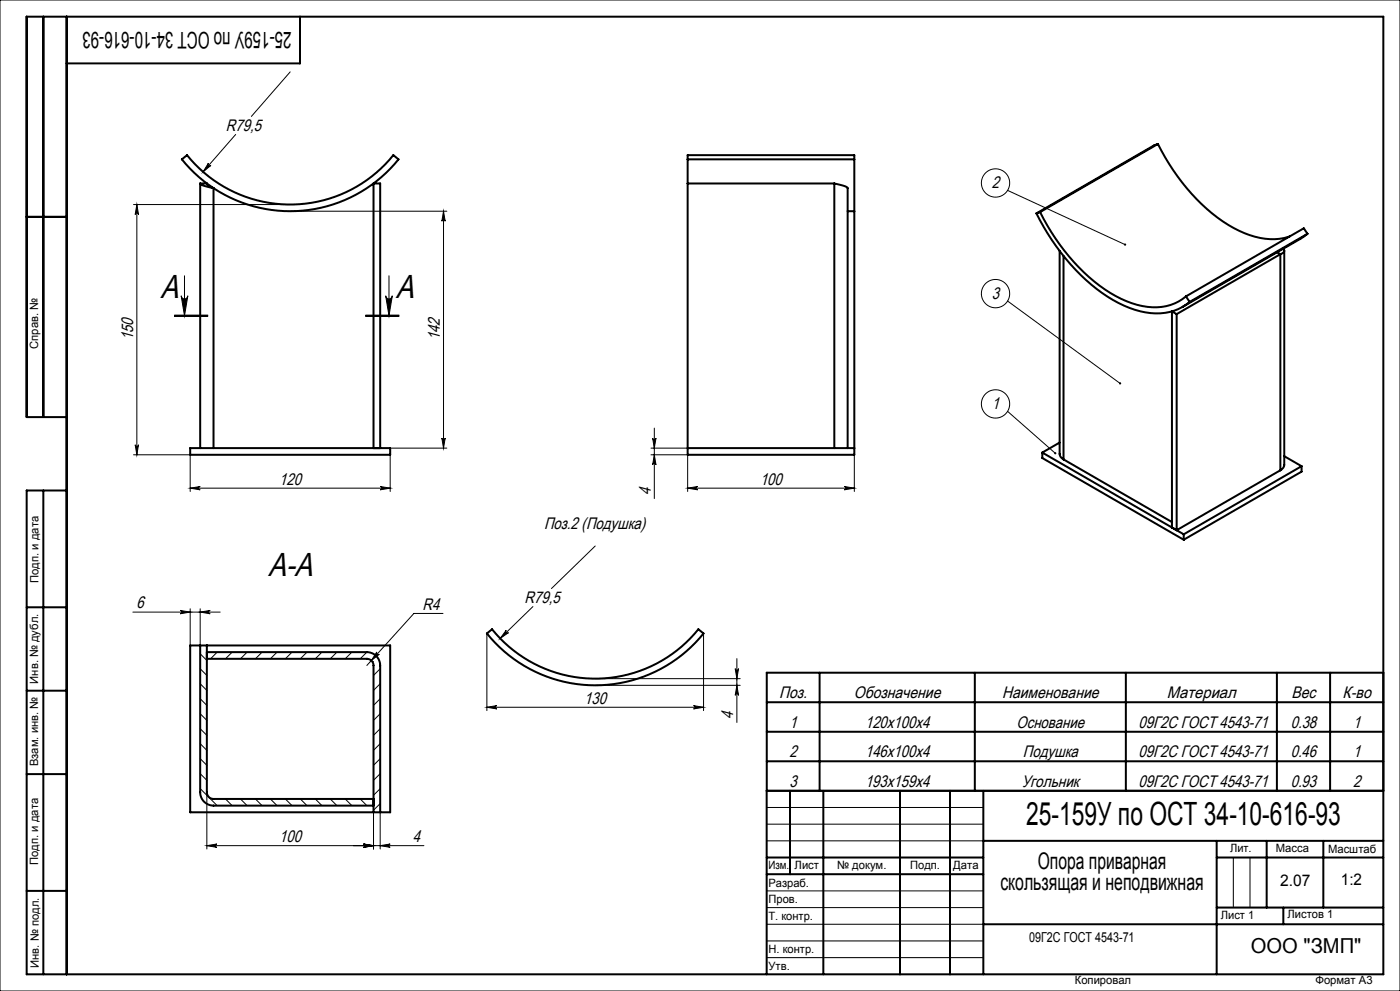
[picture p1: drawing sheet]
<svg xmlns="http://www.w3.org/2000/svg" width="420mm" height="297mm" viewBox="0 0 420 297" stroke-linecap="round" stroke-linejoin="round" font-family="sans-serif">
<g fill="none" stroke="#000" stroke-width=".3">
<path d="M0 0h420v297h-420zM87.1 21.5l-11.7 13.4M62.5 48.9a.5 .5 0 0 0 .1 .7 .5 .5 0 0 0 .7 0l-2.4 1.9zM70.7 40.3l-9.8 11.2M302.3 57.1l35.2 16.2M40.1 61.3h47M41.1 61.3l.5 3a.5 .5 0 0 0-.5-.5 .5 .5 0 0 0-.5 .5zM41.1 61.3v75M87.1 63.3h47M133.1 63.3v71M133.1 63.3l.5 3a.5 .5 0 0 0-.5-.5 .5 .5 0 0 0-.5 .5zM52.3 94.8h10z"/>
<path d="M52.3 94.6h10M52.3 94.4h10M54.3 88.6a1 1 0 0 0 1 1 1 1 0 0 0 1-1l-1 6zM55.3 82.6v12M109.7 94.6h10M109.7 94.4h10M109.7 94.8h10M115.7 88.6a1 1 0 0 0 1 1 1 1 0 0 0 1-1l-1 6zM116.7 82.6v12M302.3 90.2l33.7 24.7M40.1 136.3h17v11M40.6 133.3a.5 .5 0 0 0 .5 .5 .5 .5 0 0 0 .5-.5l-.5 3z"/>
<path d="M117.1 136.3v11M117.1 134.3h17M132.6 131.3a.5 .5 0 0 0 .5 .5 .5 .5 0 0 0 .5-.5l-.5 3zM195.3 136.3h11v11M195.3 134.3h11M195.8 131.3a.5 .5 0 0 0 .5 .5 .5 .5 0 0 0 .5-.5l-.5 3zM196.3 136.3l.5 3a.5 .5 0 0 0-.5-.5 .5 .5 0 0 0-.5 .5zM196.3 128.3v21.1M256.3 136.3v11M302.3 123.3l14.3 12.5M57.1 146.3h60M57.1 146.3l3-.5a.5 .5 0 0 0-.5 .5 .5 .5 0 0 0 .5 .5z"/>
<path d="M114.1 145.8l3 .5-3 .5a.5 .5 0 0 0 .4-.5 .5 .5 0 0 0-.4-.5zM206.3 146.3h50M206.3 146.3l3-.5a.5 .5 0 0 0-.5 .5 .5 .5 0 0 0 .5 .5zM253.3 145.8l3 .5-3 .5a.5 .5 0 0 0 .5-.5 .5 .5 0 0 0-.5-.5zM178.6 163.6l-13.2 12.8M39.9 183.4h26.2M54.1 182.9l3 .5-3 .5a.5 .5 0 0 0 .4-.5 .5 .5 0 0 0-.4-.5zM57.1 182.4v11M60.1 195.9l2 2M60.1 183.4l3-.5a.5 .5 0 0 0-.5 .5 .5 .5 0 0 0 .5 .5zM60.1 182.4v11M65.2 195.4l-2 2"/>
<path d="M69.6 195.4l-2 2M74.1 195.4l-2 2M78.6 195.4l-2 2M83.1 195.4l-2 2M87.6 195.4l-2 2M92.1 195.4l-2 2M96.6 195.4l-2 2M101.1 195.4l-2 2M105.6 195.4l-2 2M110.1 195.4l-2 2M111.7 198.3h.1M113 195.4a.5 .5 0 0 0 .1 .7 .5 .5 0 0 0 .7 0l-2.4 1.9z"/>
<path d="M132.9 183.8h-8.7l-14.1 15.6M146.1 189.8v23.2M151.9 188.9a.5 .5 0 0 0 0 .7 .5 .5 0 0 0 .7 0l-2.5 1.7zM159.9 181.8l-9.8 9.5M211.1 189.8v23.2M221.1 197.4v19.1M60.1 218.4l2 2M60.1 213.9l2 2M60.1 209.4l2 2M60.1 204.9l2 2M60.1 200.4l2 2M114.1 200.4l-2 2"/>
<path d="M114.1 204.9l-2 2M114.1 209.4l-2 2M114.1 213.9l-2 2M114.1 218.4l-2 2M146.1 212h65M146.1 212l3-.5a.5 .5 0 0 0-.5 .5 .5 .5 0 0 0 .5 .5zM178.6 203.4h43.5M178.6 205.4h43.5M208.1 211.5l3 .5-3 .5a.5 .5 0 0 0 .4-.5 .5 .5 0 0 0-.4-.5zM220.6 200.4a.5 .5 0 0 0 .5 .5 .5 .5 0 0 0 .5-.5l-.5 3zM221.1 205.4l.5 3a.5 .5 0 0 0-.5-.5 .5 .5 0 0 0-.5 .5zM60.1 236.3l5.1 5.1"/>
<path d="M60.1 231.9l2 2M60.1 227.4l2 2M60.1 222.9l2 2M62.1 237.4v17M67.6 239.4l2 2M72.1 239.4l2 2M76.6 239.4l2 2M81.1 239.4l2 2M85.6 239.4l2 2M90.1 239.4l2 2M94.6 239.4l2 2M99.1 239.4l2 2"/>
<path d="M103.6 239.4l2 2M108.1 239.4l2 2M114.1 222.9l-2 2M114.1 227.4l-2 2M114.1 231.9l-2 2M114.1 236.3l-2 2M62.1 253.4l3-.5a.5 .5 0 0 0-.5 .5 .5 .5 0 0 0 .5 .5zM62.1 253.4h65.1M109.1 252.9l3 .5-3 .5a.5 .5 0 0 0 .4-.5 .5 .5 0 0 0-.4-.5zM112.1 243.4v11M114.1 243.4v11M114.1 253.4l3-.5a.5 .5 0 0 0-.5 .5 .5 .5 0 0 0 .5 .5z"/>
<path d="M114.1 240.8l-2 2M230 242h65M230 247h65M230 252h65M370 257v15M375 257v15M230 267h65M230 272h65M230 277h65M230 282h65M230 287h65"/>
<circle cx="298.7" cy="54.8" r="4.2"/>
<circle cx="298.7" cy="88" r="4.2"/>
<circle cx="298.7" cy="121.1" r="4.2"/>
</g>
<g fill="none" stroke="#000" stroke-width=".6">
<path d="M13 5v120M20 5v287M90 5v14h-70M54.6 47.8l1.5-1.3a39.8 39.8 0 0 0 61.9 0l1.6 1.3a41.8 41.8 0 0 1-65 0zM60.1 55a5.3 5.3 0 0 0 3.2 1.2l.8 .2M60.1 55h2a2.89 2.89 0 0 0 2 1.4M60.1 55v79.3M64.1 56.4v77.9M206.3 47.8v7.2M206.3 55h44M206.3 55v81.3h50v-73M206.3 47.8v-1.3h50v1.3"/>
<path d="M206.3 47.8h50M250.3 55l.7 .1a5.6 5.6 0 0 1 3.3 1.3v77.9M250.3 55v79.3M256.3 47.8v15.5M347.4 43.2a58.7 58.7 0 0 0 22.7 25.1 20.8 20.8 0 0 0 16.8 2.6M347.4 43.2l-1.1 .3-35.4 20.5M347.4 43.2l-35.4 20.4M8 65h12M254.3 63.3h2M310.9 64a62.4 62.4 0 0 0 23 25.9 22.7 22.7 0 0 0 18.3 3.2 14 14 0 0 0 4.7-2.6M312 63.6a58.7 58.7 0 0 0 22.7 25.1 21.6 21.6 0 0 0 16.5 2.7 13.3 13.3 0 0 0 4.6-2.6M312 63.6l-1.1 .4"/>
<path d="M317.9 75.2v60.8a2 2 0 0 0 1.2 1.7M319.1 76.7v61M383.1 75.6l1 .6M384.1 76.2l-31.1 17.9M384.1 76.2v64.7M385 74.5l.2 .2a1.07 1.07 0 0 1-1.1 1.5M385.3 75.1v64.2a2 2 0 0 1-1.2 1.6M392.2 70.1l-2.1 1.5-35.3 20.4M392.2 70.1l-35.3 20.4M392.2 70.1l-1.1-1.7-35.3 20.4M353 94.1l-1.4-.8v64.8M353 94.1v64.8l31.1-18"/>
<path d="M355.8 88.8l1.1 1.7M20 125h-12v-120h407v287h-407v-145h12M57.1 134.3h60v2h-60zM112.1 134.3v-79.3h2v79.3M206.3 134.3h50M312.7 135.6l42.4 24.5M312.7 135.6v1.7l42.4 24.5M317.9 132.6l-5.2 3M319.1 137.7l32.5 18.8M385.3 136.7l5.2 3M390.5 139.7l-35.4 20.4M390.5 139.7v1.7l-35.4 20.4"/>
<path d="M13 147v145M355.1 160.1v1.7M8 182h12M57.1 193.4h60v50h-60zM60.1 193.4v44a4 4 0 0 0 4 4h48M62.1 193.4v44a2 2 0 0 0 2 2h48M62.1 195.4h48a4 4 0 0 1 4 4v44M62.1 197.4h48a2 2 0 0 1 2 2v44M146.1 189.8l1.5-1.2a39.7 39.7 0 0 0 61.9 0l1.6 1.2a41.7 41.7 0 0 1-65 0zM8 207h12M230 219.3h185M230 210.5h185"/>
<path d="M245.9 201.6v35.4M292.4 201.6v35.4M337.8 201.6v35.4M383.1 201.6v35.4M399 201.6v35.4M415 201.6h-185v90.4M8 232h12M230 237h185M230 228.2h185M237 237v25M247 237v55M270 237v55"/>
<path d="M285 237v55M295 237v55M230 257h65M295 252h120M365 252v40M365 257h50M380 252v20M397 252v20M8 267h12M230 262h65M295 277h120M365 272h50"/>
<path d="M385 272v5"/>
</g>
<g fill="#000">
<path d="M62.5 48.9l-1.6 2.6 2.4-1.9a.5 .5 0 0 1-.7 0 .5 .5 0 0 1-.1-.7zM57.1 146.3l3-.5a.5 .5 0 0 0-.5 .5 .5 .5 0 0 0 .5 .5zM114.1 145.8l3 .5-3 .5a.5 .5 0 0 0 .4-.5 .5 .5 0 0 0-.4-.5zM206.3 146.3l3-.5a.5 .5 0 0 0-.5 .5 .5 .5 0 0 0 .5 .5zM253.3 145.8l3 .5-3 .5a.5 .5 0 0 0 .5-.5 .5 .5 0 0 0-.5-.5zM113 195.4l-1.6 2.6 2.4-1.9a.5 .5 0 0 1-.7 0 .5 .5 0 0 1-.1-.7zM151.9 188.9l-1.8 2.4 2.5-1.7a.5 .5 0 0 1-.7 0 .5 .5 0 0 1 0-.7zM146.1 212l3-.5a.5 .5 0 0 0-.5 .5 .5 .5 0 0 0 .5 .5zM208.1 211.5l3 .5-3 .5a.5 .5 0 0 0 .4-.5 .5 .5 0 0 0-.4-.5z"/>
<path d="M337.3 73.1v.5l.5-.1-.3-.2 .3 .1-.1-.3zM335.8 114.7v.4h.5l-.3-.2 .3 .2-.1-.5zM316.4 135.6l-.1 .4 .5 .1-.2-.3 .2 .3v-.5zM115.7 88.6a1 1 0 0 0 1 1 1 1 0 0 0 1-1l-1 6zM54.3 88.6a1 1 0 0 0 1 1 1 1 0 0 0 1-1l-1 6z"/>
<path d="M40.6 133.3a.5 .5 0 0 0 .5 .5 .5 .5 0 0 0 .5-.5l-.5 3zM41.1 61.3l.5 3a.5 .5 0 0 0-.5-.5 .5 .5 0 0 0-.5 .5zM132.6 131.3a.5 .5 0 0 0 .5 .5 .5 .5 0 0 0 .5-.5l-.5 3zM133.1 63.3l.5 3a.5 .5 0 0 0-.5-.5 .5 .5 0 0 0-.5 .5z"/>
<path d="M195.8 131.3a.5 .5 0 0 0 .5 .5 .5 .5 0 0 0 .5-.5l-.5 3zM196.3 136.3l.5 3a.5 .5 0 0 0-.5-.5 .5 .5 0 0 0-.5 .5zM220.6 200.4a.5 .5 0 0 0 .5 .5 .5 .5 0 0 0 .5-.5l-.5 3zM221.1 205.4l.5 3a.5 .5 0 0 0-.5-.5 .5 .5 0 0 0-.5 .5z"/>
<path d="M60.1 183.4l3-.5a.5 .5 0 0 0-.5 .5 .5 .5 0 0 0 .5 .5zM54.1 182.9l3 .5-3 .5a.5 .5 0 0 0 .4-.5 .5 .5 0 0 0-.4-.5z"/>
<path d="M109.1 252.9l3 .5-3 .5a.5 .5 0 0 0 .4-.5 .5 .5 0 0 0-.4-.5zM62.1 253.4l3-.5a.5 .5 0 0 0-.5 .5 .5 .5 0 0 0 .5 .5zM114.1 253.4l3-.5a.5 .5 0 0 0-.5 .5 .5 .5 0 0 0 .5 .5zM109.1 252.9l3 .5-3 .5a.5 .5 0 0 0 .4-.5 .5 .5 0 0 0-.4-.5z"/>
</g>
<g font-size="10">
<text x="48.1" y="89.5">A</text>
<text x="118.8" y="89.5">A</text>
<text x="80.5" y="172.6">A-A</text>
</g>
<text font-size="9.6" x="307.8" y="247.3">25-159У по ОСТ 34-10-616-93</text>
<g font-size="6.9">
<text x="87.5" y="9.6" transform="rotate(-180 87.5 9.6)">25-159У по ОСТ 34-10-616-93</text>
<text x="311.3" y="260.4">Опора приварная</text>
<text x="300.1" y="266.8">скользящая и неподвижная</text>
</g>
<text font-size="6.2" x="375.2" y="285.5">ООО &quot;ЗМП&quot;</text>
<g font-size="5">
<text x="67.8" y="39.2">R79,5</text>
<text x="297.6" y="56.4">2</text>
<text x="297.6" y="89.6">3</text>
<text x="40" y="101.9" transform="rotate(-90 40 101.9)">150</text>
<text x="132" y="101.9" transform="rotate(-90 132 101.9)">142</text>
<text x="297.6" y="122.6">1</text>
<text x="83.8" y="145.2">120</text>
<text x="195.2" y="148.3" transform="rotate(-90 195.2 148.3)">4</text>
<text x="228" y="145.2">100</text>
<text x="163.2" y="158.4">Поз.2 (Подушка)</text>
<text x="41" y="182.4">6</text>
<text x="126.8" y="182.8">R4</text>
<text x="157.4" y="180.7">R79,5</text>
<text x="233.8" y="209.3">Поз.</text>
<text x="256.2" y="209.3">Обозначение</text>
<text x="300.6" y="209.3">Наименование</text>
<text x="350.1" y="209.3">Материал</text>
<text x="387.4" y="209.3">Вес</text>
<text x="402.8" y="209.3">К-во</text>
<text x="175.3" y="210.9">130</text>
<text x="220" y="215.4" transform="rotate(-90 220 215.4)">4</text>
<text x="236.9" y="218.1">1</text>
<text x="259.5" y="218.1">120х100х4</text>
<text x="305" y="218.1">Основание</text>
<text x="341.5" y="218.1">09Г2С ГОСТ 4543-71</text>
<text x="387.2" y="218.1">0.38</text>
<text x="405.9" y="218.1">1</text>
<text x="236.8" y="227">2</text>
<text x="259.5" y="227">146x100x4</text>
<text x="306.8" y="227">Подушка</text>
<text x="341.5" y="227">09Г2С ГОСТ 4543-71</text>
<text x="387.2" y="227">0.46</text>
<text x="405.9" y="227">1</text>
<text x="236.8" y="235.8">3</text>
<text x="259.5" y="235.8">193x159x4</text>
<text x="306.5" y="235.8">Угольник</text>
<text x="341.5" y="235.8">09Г2С ГОСТ 4543-71</text>
<text x="387.2" y="235.8">0.93</text>
<text x="405.9" y="235.8">2</text>
<text x="83.8" y="252.4">100</text>
<text x="123.9" y="252.4">4</text>
</g>
<g font-size="4.8">
<text x="384" y="265.6">2.07</text>
<text x="402.3" y="265.3">1:2</text>
</g>
<text font-size="4.1" x="308.8" y="282.2">09Г2С ГОСТ 4543-71</text>
<g font-size="3.4">
<text x="11.5" y="104.5" transform="rotate(-90 11.5 104.5)">Справ. №</text>
<text x="11.6" y="174.7" transform="rotate(-90 11.6 174.7)">Подп. и дата</text>
<text x="11.4" y="204.9" transform="rotate(-90 11.4 204.9)">Инв. № дубл.</text>
<text x="11.4" y="229.6" transform="rotate(-90 11.4 229.6)">Взам. инв. №</text>
<text x="369" y="255.5">Лит.</text>
<text x="382.8" y="255.5">Масса</text>
<text x="398.4" y="255.6">Масштаб</text>
<text x="11.4" y="259.2" transform="rotate(-90 11.4 259.2)">Подп. и дата</text>
<text x="230.5" y="260.5">Изм.</text>
<text x="238.4" y="260.4">Лист</text>
<text x="251.1" y="260.4">№ докум.</text>
<text x="273" y="260.4">Подп.</text>
<text x="286" y="260.4">Дата</text>
<text x="230.5" y="265.7">Разраб.</text>
<text x="230.5" y="275.7">Т. контр.</text>
<text x="230.6" y="270.7">Пров.</text>
<text x="366.2" y="275.3">Лист 1</text>
<text x="386.3" y="275.2">Листов 1</text>
<text x="230.6" y="285.7">Н. контр.</text>
<text x="11.6" y="290" transform="rotate(-90 11.6 290)">Инв. № подл.</text>
<text x="230.6" y="290.7">Утв.</text>
<text x="322.5" y="295">Копировал</text>
<text x="394.6" y="295">Формат А3</text>
</g>
</svg>
